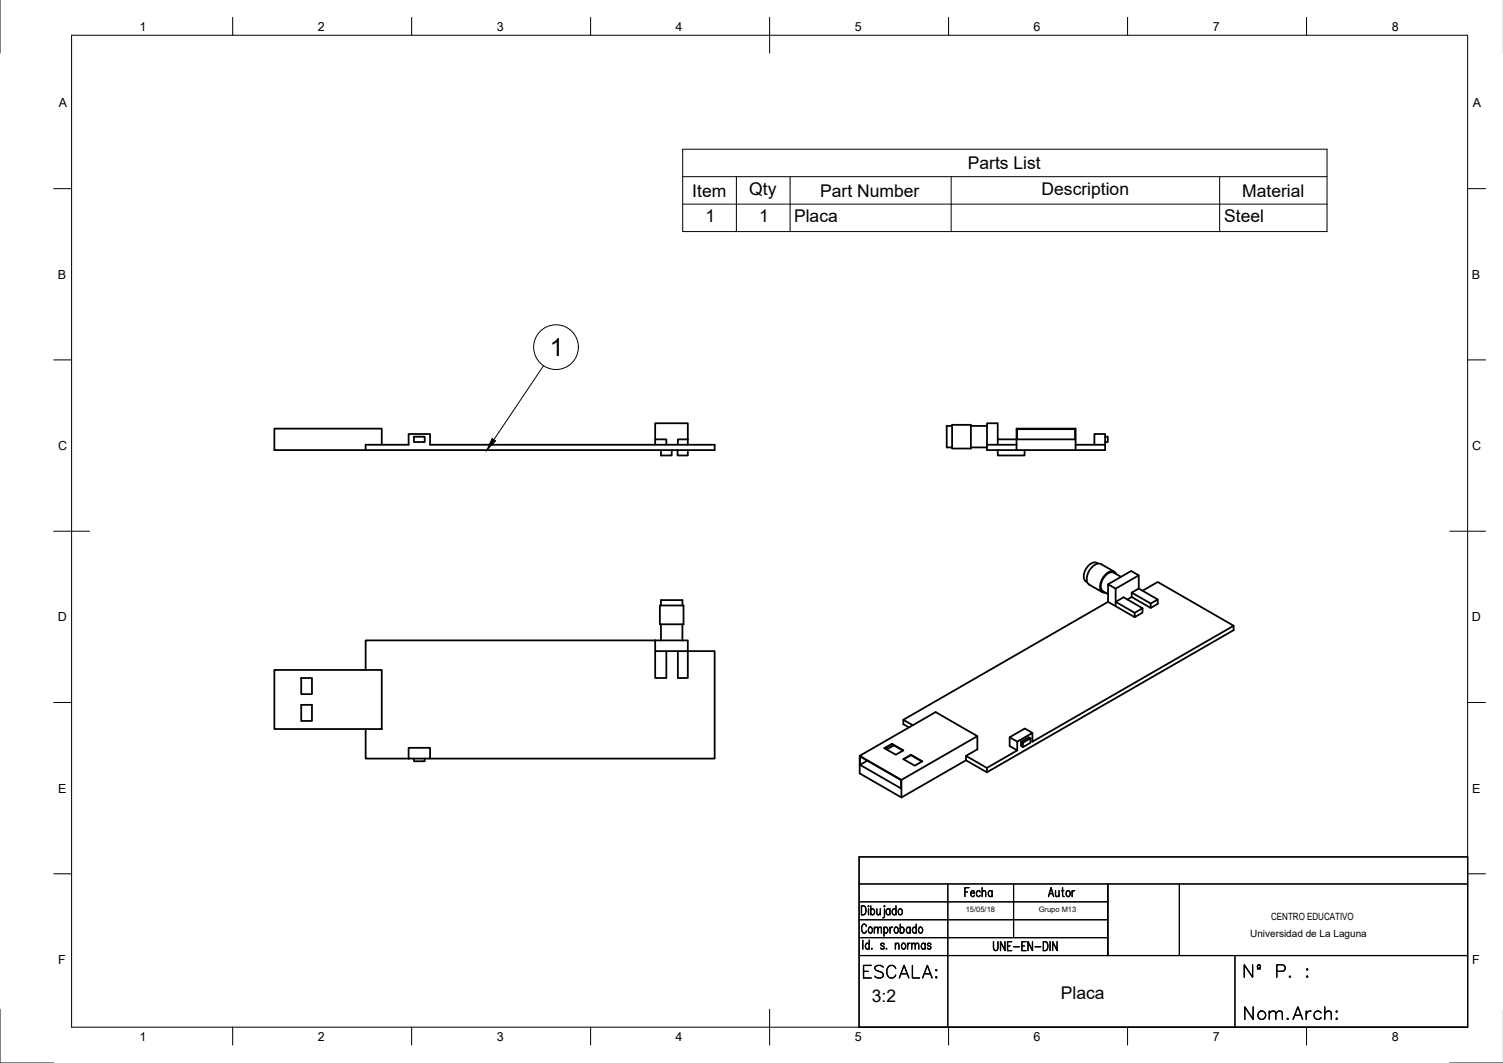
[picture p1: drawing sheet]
<svg xmlns="http://www.w3.org/2000/svg" width="420mm" height="297mm" viewBox="0 0 420 297" stroke-linecap="round" stroke-linejoin="round" font-family="sans-serif">
<!-- layer: Visible -->
<g fill="none" stroke="#000" stroke-width=".5">
<path d="M266.2 119h-1.5v6h1.5M266.2 118.7h5.2v6.6h-5.2zM271.4 119h4.5M284.3 119.9h16.2v2.9h-16.2zM106.7 124.3v-4.5h-30v6h123.1v-1.5h-79.6v-3h-6v3h-12v1.5M115.7 122h3v1.5h-3zM183.2 122.8h3.1v1.5M184.8 125.8v1.5h3v-1.5M189.4 125.8v1.5h2.9v-1.5M192.3 122.8h-2.8v1.5M192.3 122.8v-4.5h-9.1v6M192.3 122.8v1.5"/>
<path d="M271.4 125h4.5M278.9 125.8v1.5h7.5v-1.5M278.9 122.8v1.5M284.2 124.3h-8.3v1.5h33v-1.5M284.2 122.8h-5.3v-4.5h-3v6M284.2 125.8v-6h16.5v6M300.7 124.3h8.2M305.9 124.3v-3h3v3M308.9 122h.8v1.5h-.8M306.9 157.5a2.01 2.01 0 0 0-3 .9 2.99 2.99 0 0 0-.3 4.1l.3 .2M311.5 159.8l-3.7-2.2a3.3 3.3 0 0 0-3.7 2.6 2.53 2.53 0 0 0 .4 3.1l3.7 2.2M183.2 179v3h9.1v-3h-90.1v8.2"/>
<path d="M184.5 169.2h6.6v5.2h-6.6zM184.8 169.2v-1.5h6v1.5M184.8 174.4v4.6M190.8 174.4v4.6M309.8 168.2l-57.3 32.9v1.3l1.6 .9M309.8 163.3l6.4-3.7 2.1 1.2-6.4 3.7M311.9 169.4l-2.1-1.2v-4.9l2.1 1.2v3.7l5.3 3M311.9 169.4v-1.2l2.2-1.3 5.3 3.1v1.2l-2.2 1.3v-1.3l2.2-1.2M311.9 169.4l5.3 3.1M312 160.4a1.48 1.48 0 0 0-2.4-.3 4.4 4.4 0 0 0-1.8 5.1l.8 .4h.4M313.4 161.2l-2.1-1.2a2.99 2.99 0 0 0-3.3 2.4l-.2 .6a2.06 2.06 0 0 0 .5 2.2l1.5 .8M316.4 165.6l5.3 3v1.3"/>
<path d="M316.4 166.8l5.3 3.1 1.9-1.2v-1.2M318.3 164.5l5.3 3-1.9 1.1M318.3 160.8v3.7l-1.9 1.1v1.2l-1.3 .7M319.4 165.1l4.2-2.5 21.3 12.3-56.3 32.3v-2.4l-4.2 2.4M344.9 174.9v1.2l-69 39.7-5.9-3.4-18 10.4-11.7-6.7v-4.9M76.7 187.2h30v16.5h-30zM84.2 189.5h3v4.5h-3zM84.2 197h3v4.5h-3zM183.2 182v7.5h3.1v-7.5M189.5 182v7.5h2.8v-7.5h7.5v30h-79.6M102.2 203.7v8.3h12M114.2 209h6v3h-6z"/>
<path d="M115.7 212v.7h3v-.7M242.4 212.6l-2 1.1v-2.3l11.5 6.6v2.3l-11.5-6.6M249.3 207.8l-2.1 1.3 3.2 1.8 2.1-1.2-3.2-1.9-2 1.3M249.3 208l3.1 1.7M249.9 208.3l-2 1.1M252.5 201.1l2.7 1.6M254.6 210.9l-2.1 1.2 3.2 1.9 2.1-1.3-3.2-1.8-2 1.3M254.6 211l3.1 1.8M270 211.2v1.2M273.2 205.7l-11.7-6.7-21.2 12.2 11.7 6.7M275.9 214.6v1.2M282.2 206l2.2 1.2v2.5"/>
<path d="M286 207.5v1.3M288.1 206.3l-2.1 1.2-.6-.3 2.1-1.2 .6 .3v1.3l-2.1 1.2-.6-.3v-1.3M288.6 204.8l-2.1-1.2-4.3 2.4v2.5l2.2 1.2-8.5 4.9-5.9-3.4 3.2-1.8v-3.7l-21.2 12.2v4.9"/>
</g>
<!-- layer: Border -->
<g fill="none" stroke="#000" stroke-width=".28">
<path d="M0 -.1v15M20 9.9h390.3v277.1h-390.3zM65 4.8v5.1M115.1 4.8v5.1M165.1 4.8v5.1M215.1 4.8v10.1M265.2 4.8v5.1M315.2 4.8v5.1M365.2 4.8v5.1M15 52.7h5M410.3 52.7h5M15 100.6h5"/>
<path d="M410.3 100.6h5M15 148.4h10M405.3 148.4h10M15 196.3h5M410.3 196.3h5M15 244.2h5M410.3 244.2h5M0 282v15h15M65 287v5M115.1 287v5M165.1 287v5M215.1 282v10"/>
<path d="M265.2 287v5M315.2 287v5M365.2 287v5M405.3 297h14.9"/>
</g>
<!-- layer: TitleBlock -->
<g fill="none" stroke="#000" stroke-width=".35">
<path d="M240.2 239.4h170.1v47.6h-170.1zM240.2 247h170.1M240.2 257h69.5M240.2 252h69.5M240.8 253.1h.6a1.52 1.52 0 0 1 0 2.5h-.6zM242.2 258.8a.7 .7 0 0 0-.9-.5 .7 .7 0 0 0-.4 .9v.6a.7 .7 0 0 0 .4 .9 .7 .7 0 0 0 .9-.6M242.8 253.1v.3zM242.8 254v1.6M243 259.2a.81 .81 0 0 1 1 .6 .81 .81 0 0 1-.6 .9 .86 .86 0 0 1-.7-.6 .86 .86 0 0 1 .3-.9zM243.4 254.3l.2-.2a.81 .81 0 0 1 1 .5 .81 .81 0 0 1-.6 1l-.6-.3M243.4 253.1v2.5M244.4 259.6l.5-.5 .4 .1 .1 1.5"/>
<path d="M244.4 259.1v1.6M245.1 254l.1 1.5 .4 .1 .5-.4M245.4 259.6l.5-.5 .4 .1 .1 1.5M246.1 254v1.6M247.1 259.4l.2-.2a.81 .81 0 0 1 1 .6 .81 .81 0 0 1-.6 .9l-.6-.3M247.1 259.1v2.5M247.3 253.1v.3zM247.3 254v2l-.1 .3-.4 .2M248.8 254.3l-.2-.2a.81 .81 0 0 0-1 .5 .81 .81 0 0 0 .5 1l.7-.3M248.8 254v1.6M248.8 259.1v1.6M249.5 259.1a.65 .65 0 0 0-.7 .7"/>
<path d="M250.2 259.2a.81 .81 0 0 1 1 .6 .81 .81 0 0 1-.5 .9 .86 .86 0 0 1-.8-.6 .86 .86 0 0 1 .3-.9zM250.5 254.3l-.2-.2a.81 .81 0 0 0-1 .5 .81 .81 0 0 0 .5 1l.7-.3M250.5 253.1v2.5M251.4 254.1a.81 .81 0 0 1 .9 .5 .81 .81 0 0 1-.5 1 .87 .87 0 0 1-.7-.6 .87 .87 0 0 1 .3-.9zM251.7 259.4l.1-.2a.81 .81 0 0 1 1 .6 .81 .81 0 0 1-.5 .9l-.6-.3M251.7 258.2v2.5M254.4 259.4l-.1-.2a.81 .81 0 0 0-1 .6 .81 .81 0 0 0 .5 .9l.6-.3M254.4 259.1v1.6M256.1 259.4l-.1-.2a.81 .81 0 0 0-1 .6 .81 .81 0 0 0 .5 .9l.6-.3M256.1 258.2v2.5M257 259.2a.81 .81 0 0 1 1 .6 .81 .81 0 0 1-.5 .9 .87 .87 0 0 1-.8-.6 .87 .87 0 0 1 .3-.9zM265 247v40"/>
<path d="M269.7 249.2h.8M270.9 248h-1.2v2.5M271.3 249.6h1.1l-.2-.6a.81 .81 0 0 0-.9 .5 .81 .81 0 0 0 .5 1l.6-.3M274 249.2l-.2-.2a.81 .81 0 0 0-.9 .5 .81 .81 0 0 0 .5 1l.6-.3M274.6 249.4l.4-.5 .5 .1v1.5M274.6 248v2.5M277.3 249.2l-.1-.2a.81 .81 0 0 0-1 .6 .81 .81 0 0 0 .5 .9l.6-.3M277.3 248.9v1.6M283.3 247v15M293.1 250.5l.7-2.5 .7 2.5M293.4 249.7h.9M295.1 248.9l.1 1.5 .4 .1 .5-.4"/>
<path d="M296.1 248.9v1.6M296.8 248.9h.6M297 248v2.1l.1 .3 .4 .1M298.3 249a.81 .81 0 0 1 1 .5 .81 .81 0 0 1-.6 1 .86 .86 0 0 1-.7-.6 .86 .86 0 0 1 .3-.9zM299.7 248.9v1.6M300.4 248.9a.65 .65 0 0 0-.7 .7M309.7 247v20M329.7 247v20M240.2 267h170.1M240.2 262h69.5M241.2 262.7v2.5M243 263.9l-.2-.2a.81 .81 0 0 0-1 .5 .81 .81 0 0 0 .6 1l.6-.3"/>
<path d="M243 262.7v2.5M243.7 265v.2l.1-.1M247.2 263.9a.51 .51 0 0 0-.5-.4 .51 .51 0 0 0-.5 .4l.1 .3 .8 .3 .1 .4a.51 .51 0 0 1-.5 .4 .51 .51 0 0 1-.5-.4M247.8 265v.2l.1-.1M250.3 264l.5-.4 .4 .1 .1 1.5M250.3 263.6v1.6M252.3 263.7a.81 .81 0 0 1 1 .5 .81 .81 0 0 1-.6 1 .87 .87 0 0 1-.7-.6 .87 .87 0 0 1 .3-.9zM253.7 263.6v1.6M254.4 263.6a.65 .65 0 0 0-.7 .7M254.9 264l.4-.4 .5 .1 .1 1.5M254.9 263.6v1.6M255.9 264l.4-.4 .4 .1 .1 1.5"/>
<path d="M258.6 263.9l-.2-.2a.81 .81 0 0 0-.9 .5 .81 .81 0 0 0 .5 1l.6-.3M258.6 263.6v1.6M260.2 263.9a.51 .51 0 0 0-.5-.4 .51 .51 0 0 0-.5 .4l.3 .4 .6 .2 .1 .4a.51 .51 0 0 1-.5 .4 .51 .51 0 0 1-.5-.4M277.7 263.1v1.8a.65 .65 0 0 0 .7 .7l.3-.1 .3-.6v-1.8M280.9 263.1v2.5l-1.2-2.5v2.5M281.7 264.3h.7M282.8 263.1h-1.1v2.5h1.1M283.4 264.6h1.6M285.7 264.3h.7M286.8 263.1h-1.1v2.5h1.1M288.6 263.1v2.5l-1.2-2.5v2.5M289.3 264.6h1.7"/>
<path d="M291.7 263.1h.6a1.52 1.52 0 0 1 0 2.5h-.6zM293.5 263.1v2.5M295.5 263.1v2.5l-1.2-2.5v2.5M345.2 267v20"/>
</g>
<path d="M240.2 247h170.1M240.2 257h69.5M240.2 252h69.5M265 247v40M283.3 247v15M309.7 247v20M329.7 247v20M240.2 267h170.1M240.2 262h69.5M345.2 267v20" fill="none" stroke="#000" stroke-width=".28"/>
<!-- layer: BOM -->
<g fill="none" stroke="#000" stroke-width=".28">
<path d="M190.8 41.7h180.2v23h-180.2zM190.8 49.4h180.2M190.8 57h180.2M205.9 49.4v15.3M220.9 49.4v15.3M265.9 49.4v15.3M340.9 49.4v15.3M151.9 102.2l-13.8 20.7"/>
<circle cx="155.4" cy="97" r="6.3"/>
</g>
<path d="M137.6 122.5l.9 .7-2.4 2.6z" fill="#000" stroke="#000" stroke-width=".28"/>
<g font-size="7.1">
<text x="239.9" y="274.5">ESCALA:</text>
<text x="346.4" y="274.5">Nº P. :</text>
<text x="346.4" y="286.1">Nom.Arch:</text>
</g>
<text font-size="7" x="153.7" y="99.5">1</text>
<g font-size="4.9">
<text x="270.5" y="47.3">Parts List</text>
<text x="193.5" y="54.9">Item</text>
<text x="209.5" y="54.5">Qty</text>
<text x="229.3" y="54.9">Part Number</text>
<text x="291.2" y="54.5">Description</text>
<text x="347.2" y="54.9">Material</text>
<text x="197.2" y="62.1">1</text>
<text x="212.2" y="62.1">1</text>
<text x="222" y="62">Placa</text>
<text x="342.2" y="62.1">Steel</text>
<text x="243.7" y="279.9">3:2</text>
<text x="296.6" y="279.1">Placa</text>
</g>
<g font-size="3.5">
<text x="39" y="8.6">1</text>
<text x="88.9" y="8.6">2</text>
<text x="138.9" y="8.6">3</text>
<text x="188.9" y="8.6">4</text>
<text x="239" y="8.6">5</text>
<text x="288.9" y="8.6">6</text>
<text x="339" y="8.6">7</text>
<text x="389.1" y="8.6">8</text>
<text x="16.4" y="30">A</text>
<text x="411.7" y="30">A</text>
<text x="16.2" y="77.9">B</text>
<text x="411.5" y="77.9">B</text>
<text x="16.3" y="125.8">C</text>
<text x="411.5" y="125.8">C</text>
<text x="16.2" y="173.6">D</text>
<text x="411.5" y="173.6">D</text>
<text x="16.3" y="221.5">E</text>
<text x="411.5" y="221.5">E</text>
<text x="16.3" y="269.4">F</text>
<text x="411.5" y="269.4">F</text>
<text x="39" y="290.8">1</text>
<text x="88.9" y="290.8">2</text>
<text x="138.9" y="290.8">3</text>
<text x="188.9" y="290.8">4</text>
<text x="239" y="290.8">5</text>
<text x="288.9" y="290.8">6</text>
<text x="339" y="290.8">7</text>
<text x="389.1" y="290.8">8</text>
</g>
<g font-size="2.8">
<text x="355.4" y="257">CENTRO EDUCATIVO</text>
<text x="349.5" y="261.7">Universidad de La Laguna</text>
</g>
<g font-size="2.1">
<text x="270" y="255">15/05/18</text>
<text x="290.4" y="255">Grupo M13</text>
</g>
</svg>
